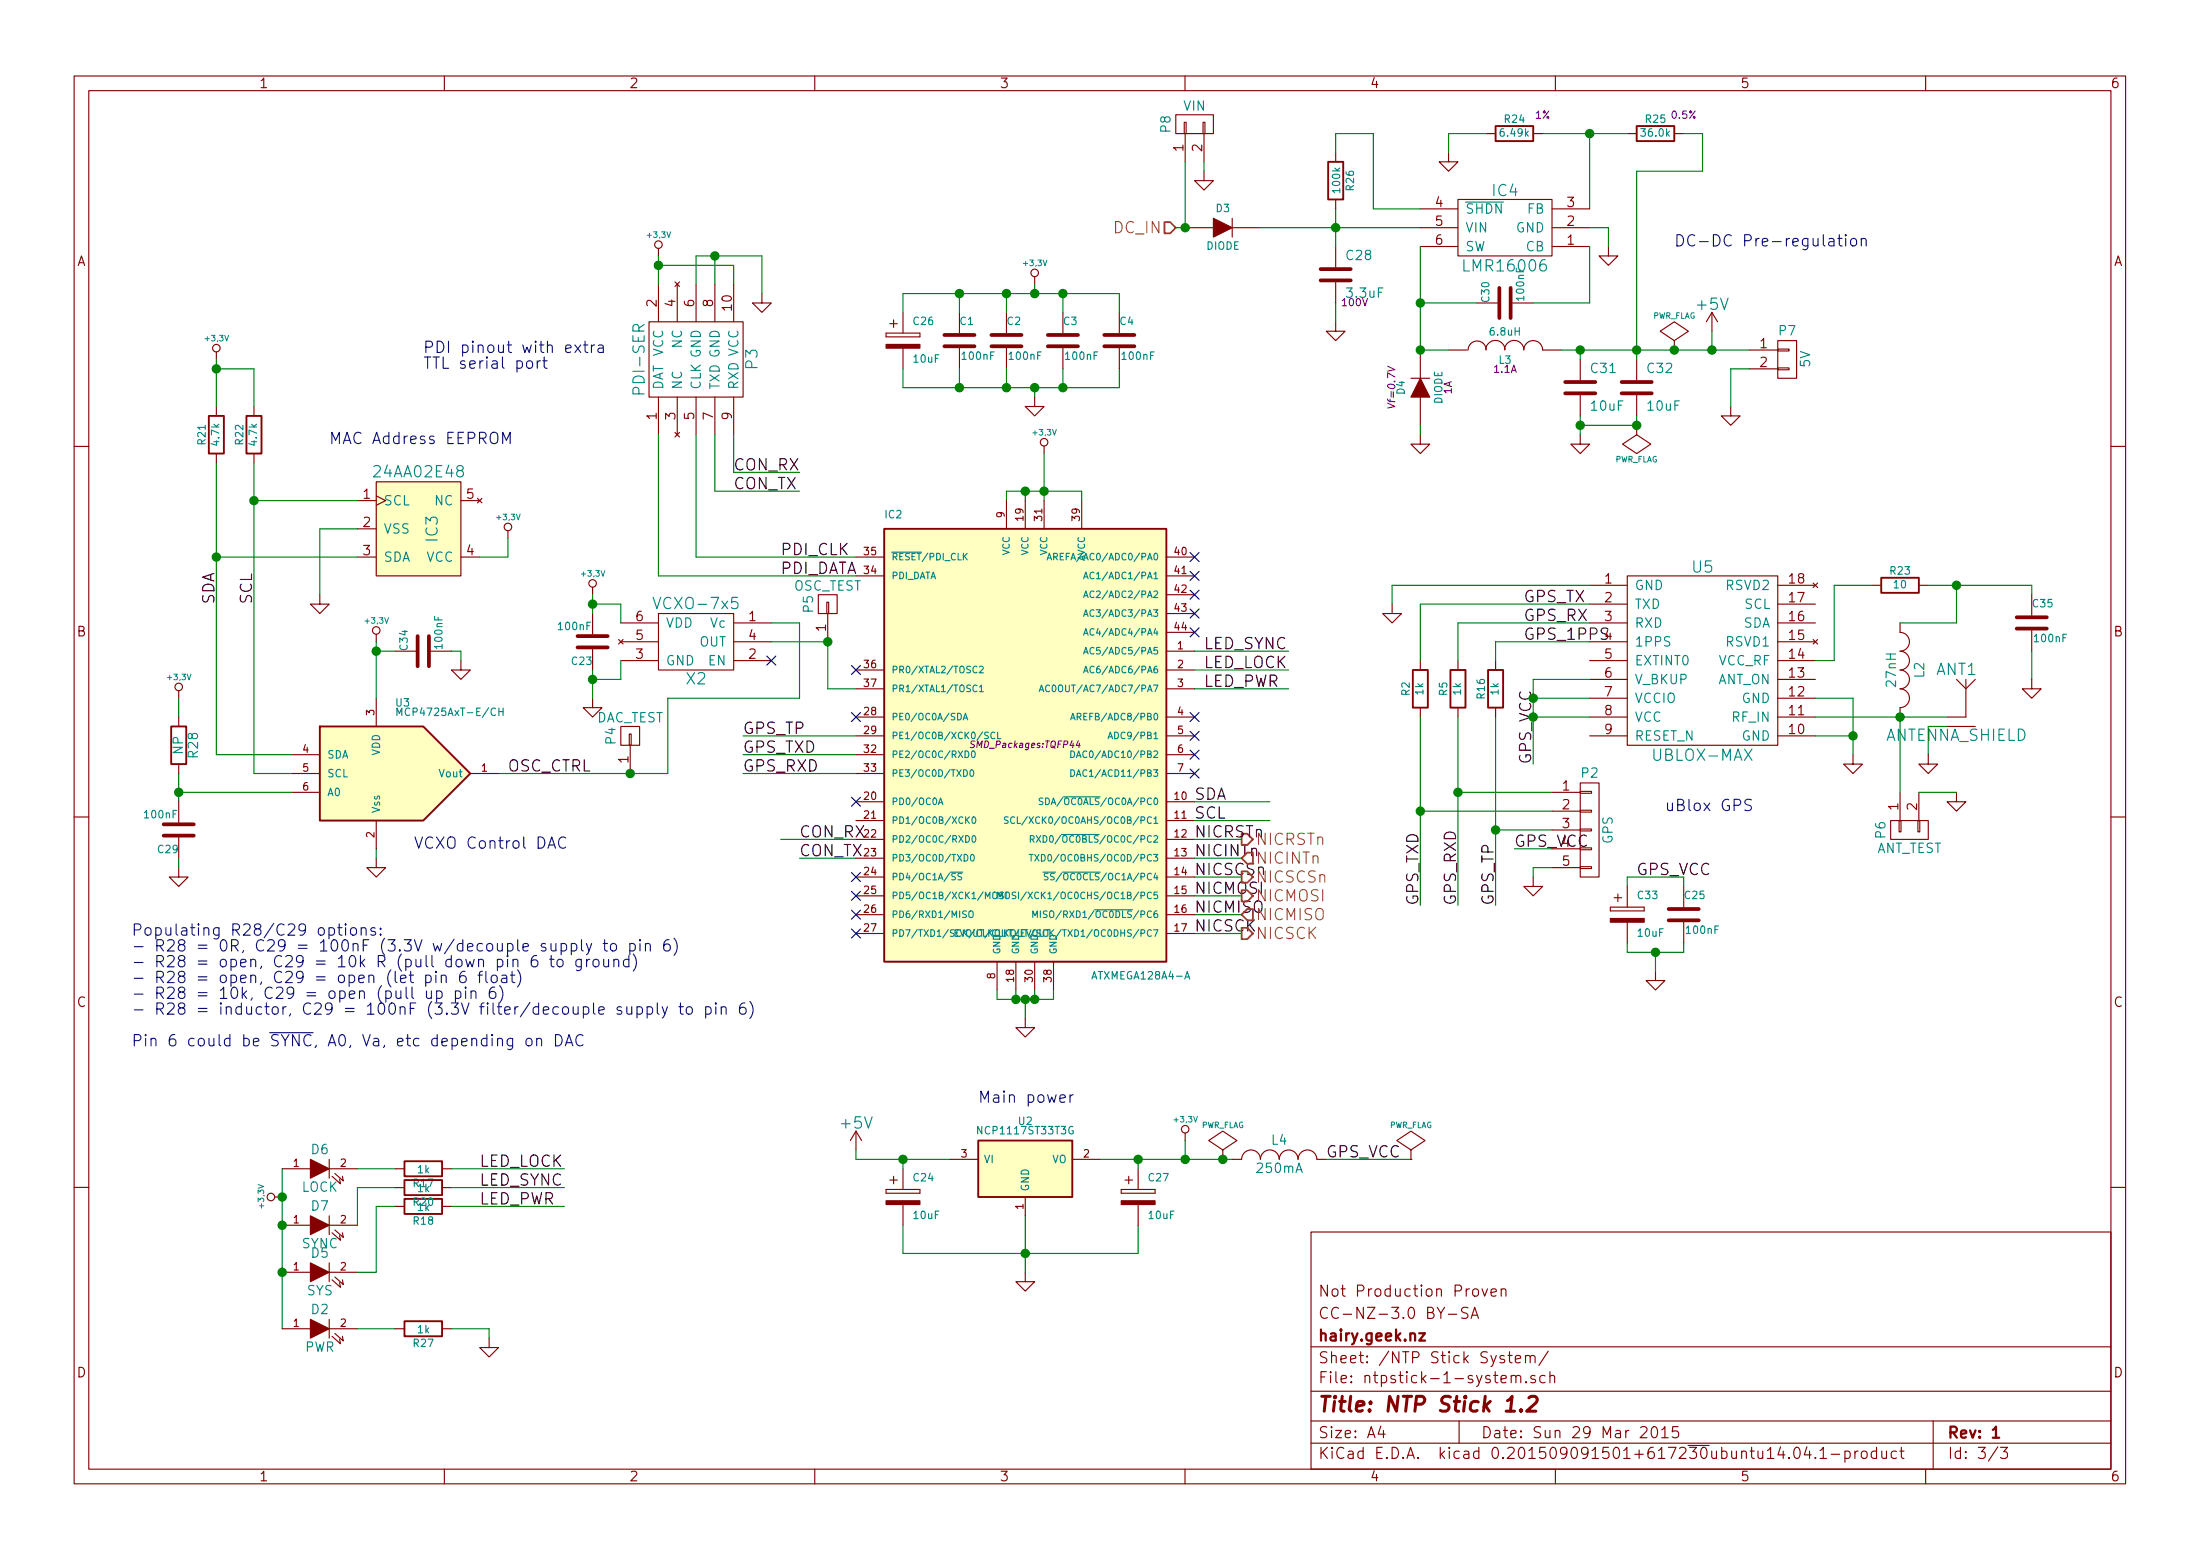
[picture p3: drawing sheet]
EESchema Schematic File Version 2
LIBS:power
LIBS:device
LIBS:transistors
LIBS:conn
LIBS:linear
LIBS:regul
LIBS:74xx
LIBS:cmos4000
LIBS:adc-dac
LIBS:memory
LIBS:xilinx
LIBS:special
LIBS:microcontrollers
LIBS:dsp
LIBS:microchip
LIBS:analog_switches
LIBS:motorola
LIBS:texas
LIBS:intel
LIBS:audio
LIBS:interface
LIBS:digital-audio
LIBS:philips
LIBS:display
LIBS:cypress
LIBS:siliconi
LIBS:opto
LIBS:atmel
LIBS:contrib
LIBS:valves
LIBS:w5500
LIBS:microchip-mac
LIBS:w_analog
LIBS:w_connectors
LIBS:w_logic
LIBS:w_memory
LIBS:w_opto
LIBS:w_relay
LIBS:w_rtx
LIBS:w_transistor
LIBS:hirose-fx2-100-2
LIBS:hirose
LIBS:halo-electronics
LIBS:tl2575
LIBS:lm2672
LIBS:ds3234
LIBS:ublox-gps
LIBS:sma_edge
LIBS:pcf2129at
LIBS:recom-power
LIBS:vcxo
LIBS:max5805baub+
LIBS:vcxo-7x5
LIBS:lmr16006
LIBS:tlv70xx
LIBS:ublox-max
LIBS:mcp4725
LIBS:pdi-ser
LIBS:ntpstick-1-cache
EELAYER 25 0
EELAYER END
$Descr A4 11693 8268
encoding utf-8
Sheet 3 3
Title "NTP Stick 1.2"
Date "Sun 29 Mar 2015"
Rev "1"
Comp "hairy.geek.nz"
Comment1 "CC-NZ-3.0 BY-SA"
Comment2 "Not Production Proven"
Comment3 ""
Comment4 ""
$EndDescr
$Comp
L C C3
U 1 1
P 5650 1800
F 0 "C3" H 5650 1900 40  0000 L CNN
F 1 "100nF" H 5656 1715 40  0000 L CNN
F 2 "SMD_Packages:SM0603" H 5688 1650 30  0001 C CNN
F 3 "" H 5650 1800 60  0000 C CNN
	1    5650 1800
	1    0    0    -1  
$EndComp
$Comp
L C C2
U 1 1
P 5350 1800
F 0 "C2" H 5350 1900 40  0000 L CNN
F 1 "100nF" H 5356 1715 40  0000 L CNN
F 2 "SMD_Packages:SM0603" H 5388 1650 30  0001 C CNN
F 3 "" H 5350 1800 60  0000 C CNN
	1    5350 1800
	1    0    0    -1  
$EndComp
$Comp
L C C1
U 1 1
P 5100 1800
F 0 "C1" H 5100 1900 40  0000 L CNN
F 1 "100nF" H 5106 1715 40  0000 L CNN
F 2 "SMD_Packages:SM0603" H 5138 1650 30  0001 C CNN
F 3 "" H 5100 1800 60  0000 C CNN
	1    5100 1800
	1    0    0    -1  
$EndComp
$Comp
L +3,3V #PWR025
U 1 1
P 5500 1500
F 0 "#PWR025" H 5500 1460 30  0001 C CNN
F 1 "+3,3V" H 5500 1610 30  0000 C CNN
F 2 "" H 5500 1500 60  0000 C CNN
F 3 "" H 5500 1500 60  0000 C CNN
	1    5500 1500
	1    0    0    -1  
$EndComp
Wire Wire Line
	5500 1550 5500 1500
Connection ~ 5500 1550
Wire Wire Line
	5650 1550 5650 1650
Wire Wire Line
	5350 1550 5350 1650
Connection ~ 5350 1550
$Comp
L GND #PWR026
U 1 1
P 5500 2100
F 0 "#PWR026" H 5500 2100 30  0001 C CNN
F 1 "GND" H 5500 2030 30  0001 C CNN
F 2 "" H 5500 2100 60  0000 C CNN
F 3 "" H 5500 2100 60  0000 C CNN
	1    5500 2100
	1    0    0    -1  
$EndComp
Wire Wire Line
	5500 2050 5500 2100
Connection ~ 5500 2050
Wire Wire Line
	5650 1950 5650 2050
Wire Wire Line
	5350 1950 5350 2050
Connection ~ 5350 2050
Wire Wire Line
	5100 1550 5100 1650
Wire Wire Line
	5100 1950 5100 2050
$Comp
L +3,3V #PWR027
U 1 1
P 5550 2400
F 0 "#PWR027" H 5550 2360 30  0001 C CNN
F 1 "+3,3V" H 5550 2510 30  0000 C CNN
F 2 "" H 5550 2400 60  0000 C CNN
F 3 "" H 5550 2400 60  0000 C CNN
	1    5550 2400
	1    0    0    -1  
$EndComp
Wire Wire Line
	5550 2400 5550 2650
Wire Wire Line
	5450 2600 5450 2650
Wire Wire Line
	5350 2600 5350 2650
Connection ~ 5450 2600
$Comp
L GND #PWR028
U 1 1
P 5450 5400
F 0 "#PWR028" H 5450 5400 30  0001 C CNN
F 1 "GND" H 5450 5330 30  0001 C CNN
F 2 "" H 5450 5400 60  0000 C CNN
F 3 "" H 5450 5400 60  0000 C CNN
	1    5450 5400
	1    0    0    -1  
$EndComp
Wire Wire Line
	5300 5250 5300 5300
Wire Wire Line
	5300 5300 5600 5300
Wire Wire Line
	5450 5300 5450 5400
Wire Wire Line
	5600 5300 5600 5250
Connection ~ 5450 5300
Wire Wire Line
	5500 5250 5500 5300
Connection ~ 5500 5300
Wire Wire Line
	5400 5250 5400 5300
Connection ~ 5400 5300
Wire Wire Line
	6350 4650 6600 4650
Wire Wire Line
	6350 4750 6600 4750
Wire Wire Line
	6350 4850 6600 4850
Wire Wire Line
	6350 4950 6600 4950
Text Label 6350 4650 0    60   ~ 0
NICSCSn
Text Label 6350 4750 0    60   ~ 0
NICMOSI
Text Label 6350 4850 0    60   ~ 0
NICMISO
Text Label 6350 4950 0    60   ~ 0
NICSCK
Text Label 6350 4550 0    60   ~ 0
NICINTn
$Comp
L 24AA02E48 IC3
U 1 1
P 2250 2800
F 0 "IC3" V 2300 2800 60  0000 C CNN
F 1 "24AA02E48" H 2225 3100 60  0000 C CNN
F 2 "SMD_Packages:SOT23-5" H 2225 2425 60  0001 C CNN
F 3 "" H 2250 2800 60  0000 C CNN
	1    2250 2800
	1    0    0    -1  
$EndComp
$Comp
L GND #PWR029
U 1 1
P 1700 3150
F 0 "#PWR029" H 1700 3150 30  0001 C CNN
F 1 "GND" H 1700 3080 30  0001 C CNN
F 2 "" H 1700 3150 60  0000 C CNN
F 3 "" H 1700 3150 60  0000 C CNN
	1    1700 3150
	1    0    0    -1  
$EndComp
$Comp
L +3,3V #PWR030
U 1 1
P 2700 2850
F 0 "#PWR030" H 2700 2810 30  0001 C CNN
F 1 "+3,3V" H 2700 2960 30  0000 C CNN
F 2 "" H 2700 2850 60  0000 C CNN
F 3 "" H 2700 2850 60  0000 C CNN
	1    2700 2850
	1    0    0    -1  
$EndComp
Text Label 4150 2950 0    60   ~ 0
PDI_CLK
Text Label 4150 3050 0    60   ~ 0
PDI_DATA
Text HLabel 6600 4550 2    60   Input ~ 0
NICINTn
Text HLabel 6600 4650 2    60   Output ~ 0
NICSCSn
Text HLabel 6600 4750 2    60   Output ~ 0
NICMOSI
Text HLabel 6600 4850 2    60   Input ~ 0
NICMISO
Text HLabel 6600 4950 2    60   Output ~ 0
NICSCK
Text HLabel 6250 1200 0    60   Input ~ 0
DC_IN
$Comp
L LED D5
U 1 1
P 1700 6750
F 0 "D5" H 1700 6850 50  0000 C CNN
F 1 "SYS" H 1700 6650 50  0000 C CNN
F 2 "LEDs:LED-0805" H 1700 6750 60  0001 C CNN
F 3 "" H 1700 6750 60  0000 C CNN
	1    1700 6750
	1    0    0    -1  
$EndComp
$Comp
L R R18
U 1 1
P 2250 6400
F 0 "R18" V 2330 6400 40  0000 C CNN
F 1 "1k" V 2257 6401 40  0000 C CNN
F 2 "SMD_Packages:SM0603" V 2180 6400 30  0001 C CNN
F 3 "" H 2250 6400 30  0000 C CNN
	1    2250 6400
	0    1    1    0   
$EndComp
$Comp
L LED D6
U 1 1
P 1700 6200
F 0 "D6" H 1700 6300 50  0000 C CNN
F 1 "LOCK" H 1700 6100 50  0000 C CNN
F 2 "LEDs:LED-0805" H 1700 6200 60  0001 C CNN
F 3 "" H 1700 6200 60  0000 C CNN
	1    1700 6200
	1    0    0    -1  
$EndComp
$Comp
L LED D7
U 1 1
P 1700 6500
F 0 "D7" H 1700 6600 50  0000 C CNN
F 1 "SYNC" H 1700 6400 50  0000 C CNN
F 2 "LEDs:LED-0805" H 1700 6500 60  0001 C CNN
F 3 "" H 1700 6500 60  0000 C CNN
	1    1700 6500
	1    0    0    -1  
$EndComp
$Comp
L +3,3V #PWR031
U 1 1
P 1500 6350
F 0 "#PWR031" H 1500 6310 30  0001 C CNN
F 1 "+3,3V" H 1500 6460 30  0000 C CNN
F 2 "" H 1500 6350 60  0000 C CNN
F 3 "" H 1500 6350 60  0000 C CNN
	1    1500 6350
	0    -1   -1   0   
$EndComp
Wire Wire Line
	1500 6200 1500 7050
Connection ~ 1500 6350
Wire Wire Line
	1900 6200 2100 6200
Wire Wire Line
	1900 6500 1900 6300
Wire Wire Line
	1900 6300 2100 6300
Text Label 2550 6200 0    60   ~ 0
LED_LOCK
Text Label 2550 6300 0    60   ~ 0
LED_SYNC
$Comp
L C C25
U 1 1
P 8950 4850
F 0 "C25" H 8950 4950 40  0000 L CNN
F 1 "100nF" H 8956 4765 40  0000 L CNN
F 2 "SMD_Packages:SM0603" H 8988 4700 30  0001 C CNN
F 3 "" H 8950 4850 60  0000 C CNN
	1    8950 4850
	1    0    0    -1  
$EndComp
$Comp
L GND #PWR032
U 1 1
P 8800 5150
F 0 "#PWR032" H 8800 5150 30  0001 C CNN
F 1 "GND" H 8800 5080 30  0001 C CNN
F 2 "" H 8800 5150 60  0000 C CNN
F 3 "" H 8800 5150 60  0000 C CNN
	1    8800 5150
	1    0    0    -1  
$EndComp
Text Label 3950 3900 0    60   ~ 0
GPS_TP
Text Label 3950 4000 0    60   ~ 0
GPS_TXD
Text Label 3950 4100 0    60   ~ 0
GPS_RXD
Text Label 8100 3200 0    60   ~ 0
GPS_TX
Text Label 8100 3300 0    60   ~ 0
GPS_RX
Text Label 8100 3400 0    60   ~ 0
GPS_1PPS
$Comp
L CP C26
U 1 1
P 4800 1800
F 0 "C26" H 4850 1900 40  0000 L CNN
F 1 "10uF" H 4850 1700 40  0000 L CNN
F 2 "Water SMD Cap:c_tant_A" H 4900 1650 30  0001 C CNN
F 3 "" H 4800 1800 300 0000 C CNN
F 4 "16V" H 4800 1800 60  0001 C CNN "Voltage"
	1    4800 1800
	1    0    0    -1  
$EndComp
Wire Wire Line
	4800 1550 4800 1650
Connection ~ 5100 1550
Wire Wire Line
	4800 1950 4800 2050
Connection ~ 5100 2050
$Comp
L CP C33
U 1 1
P 8650 4850
F 0 "C33" H 8700 4950 40  0000 L CNN
F 1 "10uF" H 8700 4750 40  0000 L CNN
F 2 "Water SMD Cap:c_tant_A" H 8750 4700 30  0001 C CNN
F 3 "" H 8650 4850 300 0000 C CNN
F 4 "16V" H 8650 4850 60  0001 C CNN "Voltage"
	1    8650 4850
	1    0    0    -1  
$EndComp
Wire Wire Line
	8650 4650 8950 4650
Wire Wire Line
	8650 5050 8950 5050
Wire Wire Line
	8800 5050 8800 5150
Connection ~ 8800 5050
Text Label 1150 3200 1    60   ~ 0
SDA
$Comp
L R R21
U 1 1
P 1150 2300
F 0 "R21" V 1230 2300 40  0000 C CNN
F 1 "4.7k" V 1157 2301 40  0000 C CNN
F 2 "SMD_Packages:SM0603" V 1080 2300 30  0001 C CNN
F 3 "" H 1150 2300 30  0000 C CNN
	1    1150 2300
	-1   0    0    1   
$EndComp
$Comp
L R R22
U 1 1
P 1350 2300
F 0 "R22" V 1430 2300 40  0000 C CNN
F 1 "4.7k" V 1357 2301 40  0000 C CNN
F 2 "SMD_Packages:SM0603" V 1280 2300 30  0001 C CNN
F 3 "" H 1350 2300 30  0000 C CNN
	1    1350 2300
	-1   0    0    1   
$EndComp
$Comp
L +3,3V #PWR033
U 1 1
P 1150 1900
F 0 "#PWR033" H 1150 1860 30  0001 C CNN
F 1 "+3,3V" H 1150 2010 30  0000 C CNN
F 2 "" H 1150 1900 60  0000 C CNN
F 3 "" H 1150 1900 60  0000 C CNN
	1    1150 1900
	1    0    0    -1  
$EndComp
Wire Wire Line
	1350 2650 1900 2650
Wire Wire Line
	1150 2950 1900 2950
Wire Wire Line
	1900 2800 1700 2800
Wire Wire Line
	1700 2800 1700 3150
Wire Wire Line
	2700 2850 2700 2950
Wire Wire Line
	2700 2950 2550 2950
$Comp
L R R17
U 1 1
P 2250 6200
F 0 "R17" V 2330 6200 40  0000 C CNN
F 1 "1k" V 2257 6201 40  0000 C CNN
F 2 "SMD_Packages:SM0603" V 2180 6200 30  0001 C CNN
F 3 "" H 2250 6200 30  0000 C CNN
	1    2250 6200
	0    1    1    0   
$EndComp
$Comp
L R R20
U 1 1
P 2250 6300
F 0 "R20" V 2330 6300 40  0000 C CNN
F 1 "1k" V 2257 6301 40  0000 C CNN
F 2 "SMD_Packages:SM0603" V 2180 6300 30  0001 C CNN
F 3 "" H 2250 6300 30  0000 C CNN
	1    2250 6300
	0    1    1    0   
$EndComp
Text HLabel 6600 4450 2    60   Output ~ 0
NICRSTn
$Comp
L ATXMEGA128A4-A IC2
U 1 1
P 5450 3950
F 0 "IC2" H 4700 5150 40  0000 L BNN
F 1 "ATXMEGA128A4-A" H 5800 2700 40  0000 L BNN
F 2 "SMD_Packages:TQFP44" H 5450 3950 35  0000 C CIN
F 3 "" H 5450 3950 60  0000 C CNN
	1    5450 3950
	1    0    0    -1  
$EndComp
Wire Wire Line
	4400 3650 4550 3650
$Comp
L GND #PWR034
U 1 1
P 3150 3700
F 0 "#PWR034" H 3150 3700 30  0001 C CNN
F 1 "GND" H 3150 3630 30  0001 C CNN
F 2 "" H 3150 3700 60  0000 C CNN
F 3 "" H 3150 3700 60  0000 C CNN
	1    3150 3700
	1    0    0    -1  
$EndComp
$Comp
L +3,3V #PWR035
U 1 1
P 3150 3150
F 0 "#PWR035" H 3150 3110 30  0001 C CNN
F 1 "+3,3V" H 3150 3260 30  0000 C CNN
F 2 "" H 3150 3150 60  0000 C CNN
F 3 "" H 3150 3150 60  0000 C CNN
	1    3150 3150
	1    0    0    -1  
$EndComp
Wire Wire Line
	6350 4250 6750 4250
Wire Wire Line
	6350 4350 6750 4350
Text Label 6350 4250 0    60   ~ 0
SDA
Text Label 6350 4350 0    60   ~ 0
SCL
Wire Wire Line
	1150 2450 1150 4000
Wire Wire Line
	1150 1900 1150 2150
Wire Wire Line
	1150 1950 1350 1950
Wire Wire Line
	1350 1950 1350 2150
Connection ~ 1150 1950
Text Notes 1750 2350 0    60   ~ 0
MAC Address EEPROM
Wire Wire Line
	6350 4450 6600 4450
Wire Wire Line
	6350 4550 6600 4550
Text Label 6350 4450 0    60   ~ 0
NICRSTn
Wire Wire Line
	5350 2600 5750 2600
Connection ~ 5550 2600
Wire Wire Line
	4800 1550 5950 1550
Wire Wire Line
	4800 2050 5950 2050
Text Label 4250 4550 0    60   ~ 0
CON_TX
Text Label 4250 4450 0    60   ~ 0
CON_RX
$Comp
L C C23
U 1 1
P 3150 3400
F 0 "C23" H 3150 3500 40  0000 L CNN
F 1 "100nF" H 3156 3315 40  0000 L CNN
F 2 "SMD_Packages:SM0603" H 3188 3250 30  0001 C CNN
F 3 "" H 3150 3400 60  0000 C CNN
	1    3150 3400
	-1   0    0    1   
$EndComp
Wire Wire Line
	2400 6200 3000 6200
Wire Wire Line
	2400 6300 3000 6300
Wire Wire Line
	4550 4100 3950 4100
Wire Wire Line
	4550 4550 4250 4550
Wire Wire Line
	4550 4450 4150 4450
$Comp
L DIODE D3
U 1 1
P 6500 1200
F 0 "D3" H 6500 1300 40  0000 C CNN
F 1 "DIODE" H 6500 1100 40  0000 C CNN
F 2 "Walter Diodes:do214ac" H 6500 1200 60  0001 C CNN
F 3 "" H 6500 1200 60  0000 C CNN
	1    6500 1200
	1    0    0    -1  
$EndComp
Wire Wire Line
	6250 1200 6300 1200
$Comp
L GND #PWR036
U 1 1
P 7100 1700
F 0 "#PWR036" H 7100 1700 30  0001 C CNN
F 1 "GND" H 7100 1630 30  0001 C CNN
F 2 "" H 7100 1700 60  0000 C CNN
F 3 "" H 7100 1700 60  0000 C CNN
	1    7100 1700
	1    0    0    -1  
$EndComp
Wire Wire Line
	8450 700  8450 1100
$Comp
L GND #PWR037
U 1 1
P 8550 1300
F 0 "#PWR037" H 8550 1300 30  0001 C CNN
F 1 "GND" H 8550 1230 30  0001 C CNN
F 2 "" H 8550 1300 60  0000 C CNN
F 3 "" H 8550 1300 60  0000 C CNN
	1    8550 1300
	1    0    0    -1  
$EndComp
$Comp
L GND #PWR038
U 1 1
P 7550 2300
F 0 "#PWR038" H 7550 2300 30  0001 C CNN
F 1 "GND" H 7550 2230 30  0001 C CNN
F 2 "" H 7550 2300 60  0000 C CNN
F 3 "" H 7550 2300 60  0000 C CNN
	1    7550 2300
	1    0    0    -1  
$EndComp
$Comp
L DIODE D4
U 1 1
P 7550 2050
F 0 "D4" H 7550 2150 40  0000 C CNN
F 1 "DIODE" H 7550 1950 40  0000 C CNN
F 2 "Walter Diodes:do214ac" H 7550 2050 60  0001 C CNN
F 3 "" H 7550 2050 60  0000 C CNN
F 4 "1A" H 7550 1900 39  0000 C CNN "Current"
F 5 "Vf=0.7V" H 7550 2200 39  0000 C CIN "Vf"
	1    7550 2050
	0    -1   -1   0   
$EndComp
$Comp
L GND #PWR039
U 1 1
P 8400 2300
F 0 "#PWR039" H 8400 2300 30  0001 C CNN
F 1 "GND" H 8400 2230 30  0001 C CNN
F 2 "" H 8400 2300 60  0000 C CNN
F 3 "" H 8400 2300 60  0000 C CNN
	1    8400 2300
	1    0    0    -1  
$EndComp
$Comp
L C C30
U 1 1
P 8000 1600
F 0 "C30" H 8000 1700 40  0000 L CNN
F 1 "100nF" H 8006 1515 40  0000 L CNN
F 2 "SMD_Packages:SM0603" H 8038 1450 30  0001 C CNN
F 3 "" H 8000 1600 60  0000 C CNN
	1    8000 1600
	0    -1   -1   0   
$EndComp
$Comp
L INDUCTOR L3
U 1 1
P 8000 1850
F 0 "L3" V 7950 1850 40  0000 C CNN
F 1 "6.8uH" V 8100 1850 40  0000 C CNN
F 2 "Bourns Inductor:inductor_bourns_srn5040" H 8000 1850 60  0001 C CNN
F 3 "" H 8000 1850 60  0000 C CNN
F 4 "1.1A" V 7900 1850 39  0000 C CNN "Current"
F 5 "0.257" V 8000 1850 60  0001 C CNN "ESR"
	1    8000 1850
	0    -1   -1   0   
$EndComp
Text Label 6400 3550 0    60   ~ 0
LED_LOCK
Text Label 6400 3450 0    60   ~ 0
LED_SYNC
Wire Wire Line
	6350 3450 6850 3450
Wire Wire Line
	6350 3550 6850 3550
Wire Wire Line
	2650 4100 3550 4100
Text Label 2700 4100 0    60   ~ 0
OSC_CTRL
$Comp
L +3,3V #PWR040
U 1 1
P 2000 3400
F 0 "#PWR040" H 2000 3360 30  0001 C CNN
F 1 "+3,3V" H 2000 3510 30  0000 C CNN
F 2 "" H 2000 3400 60  0000 C CNN
F 3 "" H 2000 3400 60  0000 C CNN
	1    2000 3400
	1    0    0    -1  
$EndComp
$Comp
L GND #PWR041
U 1 1
P 2000 4550
F 0 "#PWR041" H 2000 4550 30  0001 C CNN
F 1 "GND" H 2000 4480 30  0001 C CNN
F 2 "" H 2000 4550 60  0000 C CNN
F 3 "" H 2000 4550 60  0000 C CNN
	1    2000 4550
	1    0    0    -1  
$EndComp
Wire Wire Line
	5750 2600 5750 2650
$Comp
L R R25
U 1 1
P 8800 700
F 0 "R25" V 8880 700 40  0000 C CNN
F 1 "36.0k" V 8807 701 40  0000 C CNN
F 2 "SMD_Packages:SM0603" V 8730 700 30  0001 C CNN
F 3 "" H 8800 700 30  0000 C CNN
F 4 "0.5%" V 8900 550 39  0000 C CNN "Tollerance"
	1    8800 700 
	0    -1   -1   0   
$EndComp
Wire Wire Line
	8200 700  8650 700 
$Comp
L R R24
U 1 1
P 8050 700
F 0 "R24" V 8130 700 40  0000 C CNN
F 1 "6.49k" V 8057 701 40  0000 C CNN
F 2 "SMD_Packages:SM0603" V 7980 700 30  0001 C CNN
F 3 "" H 8050 700 30  0000 C CNN
F 4 "1%" V 8150 550 39  0000 C CNN "Tollerance"
	1    8050 700 
	0    -1   -1   0   
$EndComp
Connection ~ 8450 700 
$Comp
L GND #PWR042
U 1 1
P 7700 800
F 0 "#PWR042" H 7700 800 30  0001 C CNN
F 1 "GND" H 7700 730 30  0001 C CNN
F 2 "" H 7700 800 60  0000 C CNN
F 3 "" H 7700 800 60  0000 C CNN
	1    7700 800 
	1    0    0    -1  
$EndComp
Wire Wire Line
	7700 700  7900 700 
Wire Wire Line
	7700 700  7700 800 
$Comp
L C C4
U 1 1
P 5950 1800
F 0 "C4" H 5950 1900 40  0000 L CNN
F 1 "100nF" H 5956 1715 40  0000 L CNN
F 2 "SMD_Packages:SM0603" H 5988 1650 30  0001 C CNN
F 3 "" H 5950 1800 60  0000 C CNN
	1    5950 1800
	1    0    0    -1  
$EndComp
Wire Wire Line
	5950 1550 5950 1650
Connection ~ 5650 1550
Wire Wire Line
	5950 2050 5950 1950
Connection ~ 5650 2050
Text Notes 2200 4500 0    60   ~ 0
VCXO Control DAC
Connection ~ 1350 2650
Connection ~ 1150 2950
Text Label 1350 3200 1    60   ~ 0
SCL
NoConn ~ 4550 3800
NoConn ~ 4550 3550
NoConn ~ 4550 4250
NoConn ~ 4550 4650
NoConn ~ 4550 4750
NoConn ~ 4550 4850
NoConn ~ 4550 4950
NoConn ~ 6350 4100
NoConn ~ 6350 4000
NoConn ~ 6350 3900
NoConn ~ 6350 3800
NoConn ~ 6350 3250
NoConn ~ 6350 3150
NoConn ~ 6350 3050
NoConn ~ 6350 2950
$Comp
L PWR_FLAG #FLG043
U 1 1
P 8900 1850
F 0 "#FLG043" H 8900 1945 30  0001 C CNN
F 1 "PWR_FLAG" H 8900 2030 30  0000 C CNN
F 2 "" H 8900 1850 60  0000 C CNN
F 3 "" H 8900 1850 60  0000 C CNN
	1    8900 1850
	1    0    0    -1  
$EndComp
$Comp
L PWR_FLAG #FLG044
U 1 1
P 8700 2250
F 0 "#FLG044" H 8700 2345 30  0001 C CNN
F 1 "PWR_FLAG" H 8700 2430 30  0000 C CNN
F 2 "" H 8700 2250 60  0000 C CNN
F 3 "" H 8700 2250 60  0000 C CNN
	1    8700 2250
	-1   0    0    1   
$EndComp
$Comp
L VCXO-7x5 X2
U 1 1
P 3700 3350
F 0 "X2" H 3700 3100 60  0000 C CNN
F 1 "VCXO-7x5" H 3700 3500 60  0000 C CNN
F 2 "Generic VCXO:vcxo-7x5" H 3700 3350 60  0001 C CNN
F 3 "" H 3700 3350 60  0000 C CNN
	1    3700 3350
	-1   0    0    -1  
$EndComp
Wire Wire Line
	4400 3400 4100 3400
Wire Wire Line
	3550 4100 3550 3700
Wire Wire Line
	3550 3700 4250 3700
Wire Wire Line
	4250 3700 4250 3300
Wire Wire Line
	4250 3300 4100 3300
Wire Wire Line
	3300 3300 3300 3200
Wire Wire Line
	3300 3200 3150 3200
Wire Wire Line
	3300 3500 3300 3600
Wire Wire Line
	3300 3600 3150 3600
Wire Wire Line
	3150 3550 3150 3700
Connection ~ 3150 3600
Wire Wire Line
	3150 3150 3150 3250
Connection ~ 3150 3200
NoConn ~ 4100 3500
$Comp
L C C28
U 1 1
P 7100 1450
F 0 "C28" H 7150 1550 50  0000 L CNN
F 1 "3.3uF" H 7150 1350 50  0000 L CNN
F 2 "SMD_Packages:SM1210" H 7138 1300 30  0001 C CNN
F 3 "" H 7100 1450 60  0000 C CNN
F 4 "2.8m" H 7100 1450 60  0001 C CNN "ESR"
F 5 "100V" H 7200 1300 39  0000 C CNN "Voltage"
	1    7100 1450
	1    0    0    -1  
$EndComp
Wire Wire Line
	6700 1200 7550 1200
Wire Wire Line
	7100 1100 7100 1300
Wire Wire Line
	7100 1600 7100 1700
$Comp
L C C31
U 1 1
P 8400 2050
F 0 "C31" H 8450 2150 50  0000 L CNN
F 1 "10uF" H 8450 1950 50  0000 L CNN
F 2 "Water SMD Cap:c_1206" H 8438 1900 30  0001 C CNN
F 3 "" H 8400 2050 60  0000 C CNN
F 4 "3m" H 8400 2050 60  0001 C CNN "ESR"
	1    8400 2050
	1    0    0    -1  
$EndComp
$Comp
L C C32
U 1 1
P 8700 2050
F 0 "C32" H 8750 2150 50  0000 L CNN
F 1 "10uF" H 8750 1950 50  0000 L CNN
F 2 "Water SMD Cap:c_1206" H 8738 1900 30  0001 C CNN
F 3 "" H 8700 2050 60  0000 C CNN
F 4 "3m" H 8700 2050 60  0001 C CNN "ESR"
	1    8700 2050
	1    0    0    -1  
$EndComp
$Comp
L LMR16006 IC4
U 1 1
P 8000 1200
F 0 "IC4" H 8000 1000 60  0000 C CNN
F 1 "LMR16006" H 8000 1400 60  0000 C CNN
F 2 "SMD_Packages:SOT23_6" H 8000 1200 60  0001 C CNN
F 3 "" H 8000 1200 60  0000 C CNN
	1    8000 1200
	-1   0    0    1   
$EndComp
Connection ~ 7100 1200
Wire Wire Line
	7550 1300 7550 1850
Wire Wire Line
	7550 1850 7700 1850
Wire Wire Line
	7550 1600 7850 1600
Connection ~ 7550 1600
Wire Wire Line
	8150 1600 8450 1600
Wire Wire Line
	8450 1600 8450 1300
Connection ~ 7550 1850
Wire Wire Line
	7550 2250 7550 2300
Wire Wire Line
	8400 2200 8400 2300
Wire Wire Line
	8400 2250 8700 2250
Connection ~ 8400 2250
Wire Wire Line
	8300 1850 9300 1850
Connection ~ 8400 1850
Connection ~ 8700 2250
Wire Wire Line
	8700 900  8700 1900
Wire Wire Line
	8700 900  9050 900 
Wire Wire Line
	9050 900  9050 700 
Connection ~ 8700 1850
Wire Wire Line
	8450 1200 8550 1200
Wire Wire Line
	8550 1200 8550 1300
Wire Wire Line
	9100 1850 9100 1750
Connection ~ 8900 1850
$Comp
L R R5
U 1 1
P 7750 3650
F 0 "R5" V 7830 3650 40  0000 C CNN
F 1 "1k" V 7757 3651 40  0000 C CNN
F 2 "SMD_Packages:SM0603" V 7680 3650 30  0001 C CNN
F 3 "" H 7750 3650 30  0000 C CNN
	1    7750 3650
	-1   0    0    1   
$EndComp
$Comp
L R R2
U 1 1
P 7550 3650
F 0 "R2" V 7630 3650 40  0000 C CNN
F 1 "1k" V 7557 3651 40  0000 C CNN
F 2 "SMD_Packages:SM0603" V 7480 3650 30  0001 C CNN
F 3 "" H 7550 3650 30  0000 C CNN
	1    7550 3650
	-1   0    0    1   
$EndComp
$Comp
L R R16
U 1 1
P 7950 3650
F 0 "R16" V 8030 3650 40  0000 C CNN
F 1 "1k" V 7957 3651 40  0000 C CNN
F 2 "SMD_Packages:SM0603" V 7880 3650 30  0001 C CNN
F 3 "" H 7950 3650 30  0000 C CNN
	1    7950 3650
	-1   0    0    1   
$EndComp
$Comp
L GND #PWR045
U 1 1
P 8150 4650
F 0 "#PWR045" H 8150 4650 30  0001 C CNN
F 1 "GND" H 8150 4580 30  0001 C CNN
F 2 "" H 8150 4650 60  0000 C CNN
F 3 "" H 8150 4650 60  0000 C CNN
	1    8150 4650
	1    0    0    -1  
$EndComp
Text Label 8150 4050 1    60   ~ 0
GPS_VCC
Text Label 8700 4650 0    60   ~ 0
GPS_VCC
Connection ~ 1500 6500
Wire Wire Line
	2000 6400 2000 6750
Wire Wire Line
	2000 6750 1900 6750
Wire Wire Line
	2400 6400 3000 6400
Text Label 2550 6400 0    60   ~ 0
LED_PWR
$Comp
L +5V #PWR046
U 1 1
P 9100 1750
F 0 "#PWR046" H 9100 1600 60  0001 C CNN
F 1 "+5V" H 9100 1890 60  0000 C CNN
F 2 "" H 9100 1750 60  0000 C CNN
F 3 "" H 9100 1750 60  0000 C CNN
	1    9100 1750
	1    0    0    -1  
$EndComp
$Comp
L NCP1117ST33T3G U2
U 1 1
P 5450 6200
F 0 "U2" H 5450 6450 40  0000 C CNN
F 1 "NCP1117ST33T3G" H 5450 6400 40  0000 C CNN
F 2 "SMD_Packages:SOT223" H 5450 6200 60  0001 C CNN
F 3 "" H 5450 6200 60  0000 C CNN
	1    5450 6200
	1    0    0    -1  
$EndComp
$Comp
L GND #PWR047
U 1 1
P 5450 6750
F 0 "#PWR047" H 5450 6750 30  0001 C CNN
F 1 "GND" H 5450 6680 30  0001 C CNN
F 2 "" H 5450 6750 60  0000 C CNN
F 3 "" H 5450 6750 60  0000 C CNN
	1    5450 6750
	1    0    0    -1  
$EndComp
Wire Wire Line
	4550 6150 5050 6150
Connection ~ 4800 6150
Wire Wire Line
	5850 6150 6550 6150
Connection ~ 6050 6150
Wire Wire Line
	4800 6500 4800 6650
Wire Wire Line
	4800 6650 6050 6650
Wire Wire Line
	5450 6450 5450 6750
Connection ~ 5450 6650
Wire Wire Line
	6050 6650 6050 6500
$Comp
L +5V #PWR048
U 1 1
P 4550 6100
F 0 "#PWR048" H 4550 5950 60  0001 C CNN
F 1 "+5V" H 4550 6240 60  0000 C CNN
F 2 "" H 4550 6100 60  0000 C CNN
F 3 "" H 4550 6100 60  0000 C CNN
	1    4550 6100
	1    0    0    -1  
$EndComp
$Comp
L +3,3V #PWR049
U 1 1
P 6300 6050
F 0 "#PWR049" H 6300 6010 30  0001 C CNN
F 1 "+3,3V" H 6300 6160 30  0000 C CNN
F 2 "" H 6300 6050 60  0000 C CNN
F 3 "" H 6300 6050 60  0000 C CNN
	1    6300 6050
	1    0    0    -1  
$EndComp
Wire Wire Line
	6300 6150 6300 6050
Wire Wire Line
	4550 6100 4550 6150
Text Notes 8900 1300 0    60   ~ 0
DC-DC Pre-regulation
$Comp
L CONN_01X02 P7
U 1 1
P 9500 1900
F 0 "P7" H 9500 2050 50  0000 C CNN
F 1 "5V" V 9600 1900 50  0000 C CNN
F 2 "Pin_Headers:Pin_Header_Straight_1x02" H 9500 1900 60  0001 C CNN
F 3 "" H 9500 1900 60  0000 C CNN
	1    9500 1900
	1    0    0    -1  
$EndComp
Connection ~ 9100 1850
$Comp
L GND #PWR050
U 1 1
P 9200 2150
F 0 "#PWR050" H 9200 2150 30  0001 C CNN
F 1 "GND" H 9200 2080 30  0001 C CNN
F 2 "" H 9200 2150 60  0000 C CNN
F 3 "" H 9200 2150 60  0000 C CNN
	1    9200 2150
	1    0    0    -1  
$EndComp
Wire Wire Line
	9300 1950 9200 1950
Wire Wire Line
	9200 1950 9200 2150
$Comp
L UBLOX-MAX U5
U 1 1
P 9050 3500
F 0 "U5" H 9050 3000 60  0000 C CNN
F 1 "UBLOX-MAX" H 9050 4000 60  0000 C CNN
F 2 "UBLOX MAX:UBLOX-MAX-8-POLY" H 9050 3650 60  0001 C CNN
F 3 "" H 9050 3650 60  0000 C CNN
	1    9050 3500
	-1   0    0    1   
$EndComp
Wire Wire Line
	7400 3100 8450 3100
Wire Wire Line
	7950 3400 8450 3400
Wire Wire Line
	7750 3300 8450 3300
Wire Wire Line
	7550 3200 8450 3200
Wire Wire Line
	9650 3700 9850 3700
Wire Wire Line
	9850 3700 9850 4000
Wire Wire Line
	9650 3900 9850 3900
Connection ~ 9850 3900
Wire Wire Line
	8450 3700 8150 3700
Wire Wire Line
	8150 3600 8150 4050
Wire Wire Line
	8450 3600 8150 3600
Connection ~ 8150 3700
Wire Wire Line
	8450 3800 8150 3800
Connection ~ 8150 3800
$Comp
L ANTENNA_SHIELD ANT1
U 1 1
P 10400 3800
F 0 "ANT1" H 10400 4050 60  0000 C CNN
F 1 "ANTENNA_SHIELD" H 10400 3700 60  0000 C CNN
F 2 "Walter RF Conn:coaxial_u.fl-r-smt-1" H 10400 3800 60  0001 C CNN
F 3 "" H 10400 3800 60  0000 C CNN
	1    10400 3800
	1    0    0    -1  
$EndComp
Wire Wire Line
	9650 3800 10350 3800
Wire Wire Line
	10350 3850 10250 3850
Wire Wire Line
	10250 3850 10250 4000
$Comp
L R R23
U 1 1
P 10100 3100
F 0 "R23" V 10180 3100 40  0000 C CNN
F 1 "10" V 10107 3101 40  0000 C CNN
F 2 "SMD_Packages:SM0603" V 10030 3100 30  0001 C CNN
F 3 "" H 10100 3100 30  0000 C CNN
	1    10100 3100
	0    -1   -1   0   
$EndComp
$Comp
L C C35
U 1 1
P 10800 3300
F 0 "C35" H 10800 3400 40  0000 L CNN
F 1 "100nF" H 10806 3215 40  0000 L CNN
F 2 "SMD_Packages:SM0603" H 10838 3150 30  0001 C CNN
F 3 "" H 10800 3300 60  0000 C CNN
	1    10800 3300
	1    0    0    -1  
$EndComp
Wire Wire Line
	10250 3100 10800 3100
Wire Wire Line
	9750 3100 9950 3100
Wire Wire Line
	9750 3100 9750 3500
Wire Wire Line
	9750 3500 9650 3500
$Comp
L INDUCTOR_SMALL L2
U 1 1
P 10100 3550
F 0 "L2" H 10100 3650 50  0000 C CNN
F 1 "27nH" H 10100 3500 50  0000 C CNN
F 2 "SMD_Packages:SM0603" H 10100 3550 60  0001 C CNN
F 3 "" H 10100 3550 60  0000 C CNN
	1    10100 3550
	0    1    1    0   
$EndComp
Connection ~ 10100 3800
Wire Wire Line
	10100 3300 10400 3300
Wire Wire Line
	10400 3300 10400 3100
Connection ~ 10400 3100
Wire Wire Line
	10800 3450 10800 3600
$Comp
L GND #PWR051
U 1 1
P 7400 3200
F 0 "#PWR051" H 7400 3200 30  0001 C CNN
F 1 "GND" H 7400 3130 30  0001 C CNN
F 2 "" H 7400 3200 60  0000 C CNN
F 3 "" H 7400 3200 60  0000 C CNN
	1    7400 3200
	1    0    0    -1  
$EndComp
$Comp
L GND #PWR052
U 1 1
P 10800 3600
F 0 "#PWR052" H 10800 3600 30  0001 C CNN
F 1 "GND" H 10800 3530 30  0001 C CNN
F 2 "" H 10800 3600 60  0000 C CNN
F 3 "" H 10800 3600 60  0000 C CNN
	1    10800 3600
	1    0    0    -1  
$EndComp
$Comp
L GND #PWR053
U 1 1
P 10250 4000
F 0 "#PWR053" H 10250 4000 30  0001 C CNN
F 1 "GND" H 10250 3930 30  0001 C CNN
F 2 "" H 10250 4000 60  0000 C CNN
F 3 "" H 10250 4000 60  0000 C CNN
	1    10250 4000
	1    0    0    -1  
$EndComp
$Comp
L GND #PWR054
U 1 1
P 9850 4000
F 0 "#PWR054" H 9850 4000 30  0001 C CNN
F 1 "GND" H 9850 3930 30  0001 C CNN
F 2 "" H 9850 4000 60  0000 C CNN
F 3 "" H 9850 4000 60  0000 C CNN
	1    9850 4000
	1    0    0    -1  
$EndComp
Wire Wire Line
	7400 3100 7400 3200
Wire Wire Line
	7750 3300 7750 3500
Wire Wire Line
	7550 3200 7550 3500
Wire Wire Line
	3950 4000 4550 4000
Wire Wire Line
	3950 3900 4550 3900
Wire Wire Line
	7950 3800 7950 4800
Wire Wire Line
	7750 3800 7750 4800
Wire Wire Line
	7550 3800 7550 4800
Text Label 7550 4800 1    60   ~ 0
GPS_TXD
Text Label 7750 4800 1    60   ~ 0
GPS_RXD
Text Label 7950 4800 1    60   ~ 0
GPS_TP
$Comp
L CONN_01X02 P8
U 1 1
P 6350 650
F 0 "P8" H 6350 800 50  0000 C CNN
F 1 "VIN" V 6450 650 50  0000 C CNN
F 2 "Pin_Headers:Pin_Header_Straight_1x02" H 6350 650 60  0001 C CNN
F 3 "" H 6350 650 60  0000 C CNN
	1    6350 650 
	0    -1   -1   0   
$EndComp
Wire Wire Line
	6300 1200 6300 850 
Connection ~ 6300 1200
$Comp
L GND #PWR055
U 1 1
P 6400 900
F 0 "#PWR055" H 6400 900 30  0001 C CNN
F 1 "GND" H 6400 830 30  0001 C CNN
F 2 "" H 6400 900 60  0000 C CNN
F 3 "" H 6400 900 60  0000 C CNN
	1    6400 900 
	1    0    0    -1  
$EndComp
Wire Wire Line
	6400 850  6400 900 
Connection ~ 6300 6150
$Comp
L INDUCTOR_SMALL L4
U 1 1
P 6800 6150
F 0 "L4" H 6800 6250 50  0000 C CNN
F 1 "250mA" H 6800 6100 50  0000 C CNN
F 2 "SMD_Packages:SM0603" H 6800 6150 60  0001 C CNN
F 3 "" H 6800 6150 60  0000 C CNN
	1    6800 6150
	1    0    0    -1  
$EndComp
Wire Wire Line
	7050 6150 7500 6150
Text Label 7050 6150 0    60   ~ 0
GPS_VCC
$Comp
L PWR_FLAG #FLG056
U 1 1
P 6500 6150
F 0 "#FLG056" H 6500 6245 30  0001 C CNN
F 1 "PWR_FLAG" H 6500 6330 30  0000 C CNN
F 2 "" H 6500 6150 60  0000 C CNN
F 3 "" H 6500 6150 60  0000 C CNN
	1    6500 6150
	1    0    0    -1  
$EndComp
Connection ~ 6500 6150
$Comp
L PWR_FLAG #FLG057
U 1 1
P 7500 6150
F 0 "#FLG057" H 7500 6245 30  0001 C CNN
F 1 "PWR_FLAG" H 7500 6330 30  0000 C CNN
F 2 "" H 7500 6150 60  0000 C CNN
F 3 "" H 7500 6150 60  0000 C CNN
	1    7500 6150
	1    0    0    -1  
$EndComp
Text Label 6400 3650 0    60   ~ 0
LED_PWR
Wire Wire Line
	6350 3650 6850 3650
NoConn ~ 6350 3350
Wire Wire Line
	7950 4400 8250 4400
Connection ~ 7950 4400
Wire Wire Line
	7550 4300 8250 4300
Connection ~ 7550 4300
Wire Wire Line
	7750 4200 8250 4200
Connection ~ 7750 4200
$Comp
L R R26
U 1 1
P 7100 950
F 0 "R26" V 7180 950 40  0000 C CNN
F 1 "100k" V 7107 951 40  0000 C CNN
F 2 "SMD_Packages:SM0603" V 7030 950 30  0001 C CNN
F 3 "" H 7100 950 30  0000 C CNN
F 4 "5%" V 7200 800 39  0001 C CNN "Tollerance"
	1    7100 950 
	1    0    0    -1  
$EndComp
Wire Wire Line
	7550 1100 7300 1100
Wire Wire Line
	7300 1100 7300 700 
Wire Wire Line
	7300 700  7100 700 
$Comp
L CP C24
U 1 1
P 4800 6350
F 0 "C24" H 4850 6450 40  0000 L CNN
F 1 "10uF" H 4850 6250 40  0000 L CNN
F 2 "Water SMD Cap:c_tant_A" H 4900 6200 30  0001 C CNN
F 3 "" H 4800 6350 300 0000 C CNN
F 4 "16V" H 4800 6350 60  0001 C CNN "Voltage"
	1    4800 6350
	1    0    0    -1  
$EndComp
$Comp
L CP C27
U 1 1
P 6050 6350
F 0 "C27" H 6100 6450 40  0000 L CNN
F 1 "10uF" H 6100 6250 40  0000 L CNN
F 2 "Water SMD Cap:c_tant_A" H 6150 6200 30  0001 C CNN
F 3 "" H 6050 6350 300 0000 C CNN
F 4 "16V" H 6050 6350 60  0001 C CNN "Voltage"
	1    6050 6350
	1    0    0    -1  
$EndComp
$Comp
L LED D2
U 1 1
P 1700 7050
F 0 "D2" H 1700 7150 50  0000 C CNN
F 1 "PWR" H 1700 6950 50  0000 C CNN
F 2 "LEDs:LED-0805" H 1700 7050 60  0001 C CNN
F 3 "" H 1700 7050 60  0000 C CNN
	1    1700 7050
	1    0    0    -1  
$EndComp
Connection ~ 1500 6750
$Comp
L R R27
U 1 1
P 2250 7050
F 0 "R27" V 2330 7050 40  0000 C CNN
F 1 "1k" V 2257 7051 40  0000 C CNN
F 2 "SMD_Packages:SM0603" V 2180 7050 30  0001 C CNN
F 3 "" H 2250 7050 30  0000 C CNN
	1    2250 7050
	0    1    1    0   
$EndComp
Wire Wire Line
	1900 7050 2100 7050
$Comp
L GND #PWR058
U 1 1
P 2600 7100
F 0 "#PWR058" H 2600 7100 30  0001 C CNN
F 1 "GND" H 2600 7030 30  0001 C CNN
F 2 "" H 2600 7100 60  0000 C CNN
F 3 "" H 2600 7100 60  0000 C CNN
	1    2600 7100
	1    0    0    -1  
$EndComp
Wire Wire Line
	2400 7050 2600 7050
Wire Wire Line
	2600 7050 2600 7100
$Comp
L CONN_01X05 P2
U 1 1
P 8450 4400
F 0 "P2" H 8450 4700 50  0000 C CNN
F 1 "GPS" V 8550 4400 50  0000 C CNN
F 2 "Pin_Headers:Pin_Header_Straight_1x05" H 8450 4400 60  0001 C CNN
F 3 "" H 8450 4400 60  0000 C CNN
	1    8450 4400
	1    0    0    -1  
$EndComp
Wire Wire Line
	8250 4600 8150 4600
Wire Wire Line
	8150 4600 8150 4650
Wire Wire Line
	8250 4500 8050 4500
Text Label 8050 4500 0    60   ~ 0
GPS_VCC
$Comp
L MCP4725AxT-E/CH U3
U 1 1
P 2100 4100
F 0 "U3" H 2100 4450 40  0000 L BNN
F 1 "MCP4725AxT-E/CH" H 2100 4400 40  0000 L BNN
F 2 "SMD_Packages:SOT23_6" H 2100 4100 30  0001 C CIN
F 3 "" H 2100 4100 60  0000 C CNN
	1    2100 4100
	1    0    0    -1  
$EndComp
Wire Wire Line
	2000 3400 2000 3700
Wire Wire Line
	2000 4500 2000 4550
Wire Wire Line
	1350 2450 1350 4100
Wire Wire Line
	1350 4100 1550 4100
Wire Wire Line
	1150 4000 1550 4000
$Comp
L +3,3V #PWR059
U 1 1
P 950 3700
F 0 "#PWR059" H 950 3660 30  0001 C CNN
F 1 "+3,3V" H 950 3810 30  0000 C CNN
F 2 "" H 950 3700 60  0000 C CNN
F 3 "" H 950 3700 60  0000 C CNN
	1    950  3700
	1    0    0    -1  
$EndComp
Wire Wire Line
	950  4200 1550 4200
Wire Wire Line
	950  4100 950  4250
$Comp
L PDI-SER P3
U 1 1
P 3700 1900
F 0 "P3" H 3700 1600 60  0000 C CNN
F 1 "PDI-SER" H 3700 2200 60  0000 C CNN
F 2 "Pin_Headers:Pin_Header_Straight_2x05" H 3600 2000 60  0001 C CNN
F 3 "" H 3600 2000 60  0000 C CNN
	1    3700 1900
	0    -1   -1   0   
$EndComp
Wire Wire Line
	3500 2300 3500 3050
Wire Wire Line
	3500 3050 4550 3050
Wire Wire Line
	3700 2300 3700 2950
Wire Wire Line
	3700 2950 4550 2950
Wire Wire Line
	3900 2300 3900 2500
Wire Wire Line
	3900 2500 4250 2500
Wire Wire Line
	3800 2300 3800 2600
Wire Wire Line
	3800 2600 4250 2600
Text Label 3900 2500 0    60   ~ 0
CON_RX
Text Label 3900 2600 0    60   ~ 0
CON_TX
Text Notes 2250 1950 0    60   ~ 0
PDI pinout with extra\nTTL serial port
$Comp
L +3,3V #PWR060
U 1 1
P 3500 1350
F 0 "#PWR060" H 3500 1310 30  0001 C CNN
F 1 "+3,3V" H 3500 1460 30  0000 C CNN
F 2 "" H 3500 1350 60  0000 C CNN
F 3 "" H 3500 1350 60  0000 C CNN
	1    3500 1350
	1    0    0    -1  
$EndComp
Wire Wire Line
	3500 1350 3500 1500
Wire Wire Line
	3500 1400 3900 1400
Wire Wire Line
	3900 1400 3900 1500
$Comp
L GND #PWR061
U 1 1
P 4050 1550
F 0 "#PWR061" H 4050 1550 30  0001 C CNN
F 1 "GND" H 4050 1480 30  0001 C CNN
F 2 "" H 4050 1550 60  0000 C CNN
F 3 "" H 4050 1550 60  0000 C CNN
	1    4050 1550
	1    0    0    -1  
$EndComp
Wire Wire Line
	3700 1500 3700 1350
Wire Wire Line
	3700 1350 4050 1350
Wire Wire Line
	4050 1350 4050 1550
Wire Wire Line
	3800 1500 3800 1350
Connection ~ 3800 1350
Connection ~ 3500 1400
$Comp
L C C29
U 1 1
P 950 4400
F 0 "C29" H 950 4500 40  0000 L CNN
F 1 "100nF" H 956 4315 40  0000 L CNN
F 2 "SMD_Packages:SM0603" H 988 4250 30  0001 C CNN
F 3 "" H 950 4400 60  0000 C CNN
	1    950  4400
	-1   0    0    1   
$EndComp
$Comp
L GND #PWR062
U 1 1
P 950 4600
F 0 "#PWR062" H 950 4600 30  0001 C CNN
F 1 "GND" H 950 4530 30  0001 C CNN
F 2 "" H 950 4600 60  0000 C CNN
F 3 "" H 950 4600 60  0000 C CNN
	1    950  4600
	1    0    0    -1  
$EndComp
Connection ~ 950  4200
Wire Wire Line
	950  4550 950  4600
Wire Wire Line
	7100 700  7100 800 
Wire Wire Line
	9050 700  8950 700 
Wire Wire Line
	8400 1850 8400 1900
Wire Wire Line
	8700 2250 8700 2200
Wire Wire Line
	7950 3400 7950 3500
Wire Wire Line
	8650 4650 8650 4700
Wire Wire Line
	8950 4650 8950 4700
Wire Wire Line
	8650 5000 8650 5050
Wire Wire Line
	8950 5050 8950 5000
Wire Wire Line
	10800 3100 10800 3150
Wire Wire Line
	4800 6150 4800 6200
Wire Wire Line
	6050 6150 6050 6200
Wire Wire Line
	2000 6400 2100 6400
Wire Wire Line
	4400 3400 4400 3650
Text Notes 5200 5850 0    60   ~ 0
Main power
Text Notes 8850 4300 0    60   ~ 0
uBlox GPS
$Comp
L R R28
U 1 1
P 950 3950
F 0 "R28" V 1030 3950 50  0000 C CNN
F 1 "NP" V 950 3950 50  0000 C CNN
F 2 "SMD_Packages:SM0603" V 880 3950 30  0001 C CNN
F 3 "" H 950 3950 30  0000 C CNN
	1    950  3950
	1    0    0    -1  
$EndComp
Wire Wire Line
	950  3700 950  3800
Text Notes 700  5550 0    60   ~ 0
Populating R28/C29 options:\n- R28 = 0R, C29 = 100nF (3.3V w/decouple supply to pin 6)\n- R28 = open, C29 = 10k R (pull down pin 6 to ground)\n- R28 = open, C29 = open (let pin 6 float)\n- R28 = 10k, C29 = open (pull up pin 6)\n- R28 = inductor, C29 = 100nF (3.3V filter/decouple supply to pin 6)\n\nPin 6 could be ~SYNC~, A0, Va, etc depending on DAC
$Comp
L C C34
U 1 1
P 2250 3450
F 0 "C34" H 2250 3550 40  0000 L CNN
F 1 "100nF" H 2256 3365 40  0000 L CNN
F 2 "SMD_Packages:SM0603" H 2288 3300 30  0001 C CNN
F 3 "" H 2250 3450 60  0000 C CNN
	1    2250 3450
	0    -1   -1   0   
$EndComp
Wire Wire Line
	2100 3450 2000 3450
Connection ~ 2000 3450
$Comp
L GND #PWR063
U 1 1
P 2450 3500
F 0 "#PWR063" H 2450 3500 30  0001 C CNN
F 1 "GND" H 2450 3430 30  0001 C CNN
F 2 "" H 2450 3500 60  0000 C CNN
F 3 "" H 2450 3500 60  0000 C CNN
	1    2450 3500
	1    0    0    -1  
$EndComp
Wire Wire Line
	2400 3450 2450 3450
Wire Wire Line
	2450 3450 2450 3500
$Comp
L CONN_01X01 P5
U 1 1
P 4400 3200
F 0 "P5" H 4400 3300 50  0000 C CNN
F 1 "OSC_TEST" V 4500 3200 50  0000 C CNN
F 2 "Measurement_Points:Measurement_Point_Round-SMD-Pad_Small" H 4400 3200 60  0001 C CNN
F 3 "" H 4400 3200 60  0000 C CNN
	1    4400 3200
	0    -1   -1   0   
$EndComp
Connection ~ 4400 3400
$Comp
L CONN_01X01 P4
U 1 1
P 3350 3900
F 0 "P4" H 3350 4000 50  0000 C CNN
F 1 "DAC_TEST" V 3450 3900 50  0000 C CNN
F 2 "Measurement_Points:Measurement_Point_Round-SMD-Pad_Small" H 3350 3900 60  0001 C CNN
F 3 "" H 3350 3900 60  0000 C CNN
	1    3350 3900
	0    -1   -1   0   
$EndComp
Connection ~ 3350 4100
$Comp
L CONN_01X02 P6
U 1 1
P 10150 4400
F 0 "P6" H 10150 4550 50  0000 C CNN
F 1 "ANT_TEST" V 10250 4400 50  0000 C CNN
F 2 "Pin_Headers:Pin_Header_Straight_1x02" H 10150 4400 60  0001 C CNN
F 3 "" H 10150 4400 60  0000 C CNN
	1    10150 4400
	0    -1   1    0   
$EndComp
Wire Wire Line
	10100 3800 10100 4200
$Comp
L GND #PWR064
U 1 1
P 10400 4200
F 0 "#PWR064" H 10400 4200 30  0001 C CNN
F 1 "GND" H 10400 4130 30  0001 C CNN
F 2 "" H 10400 4200 60  0000 C CNN
F 3 "" H 10400 4200 60  0000 C CNN
	1    10400 4200
	1    0    0    -1  
$EndComp
Wire Wire Line
	10200 4200 10400 4200
$EndSCHEMATC
